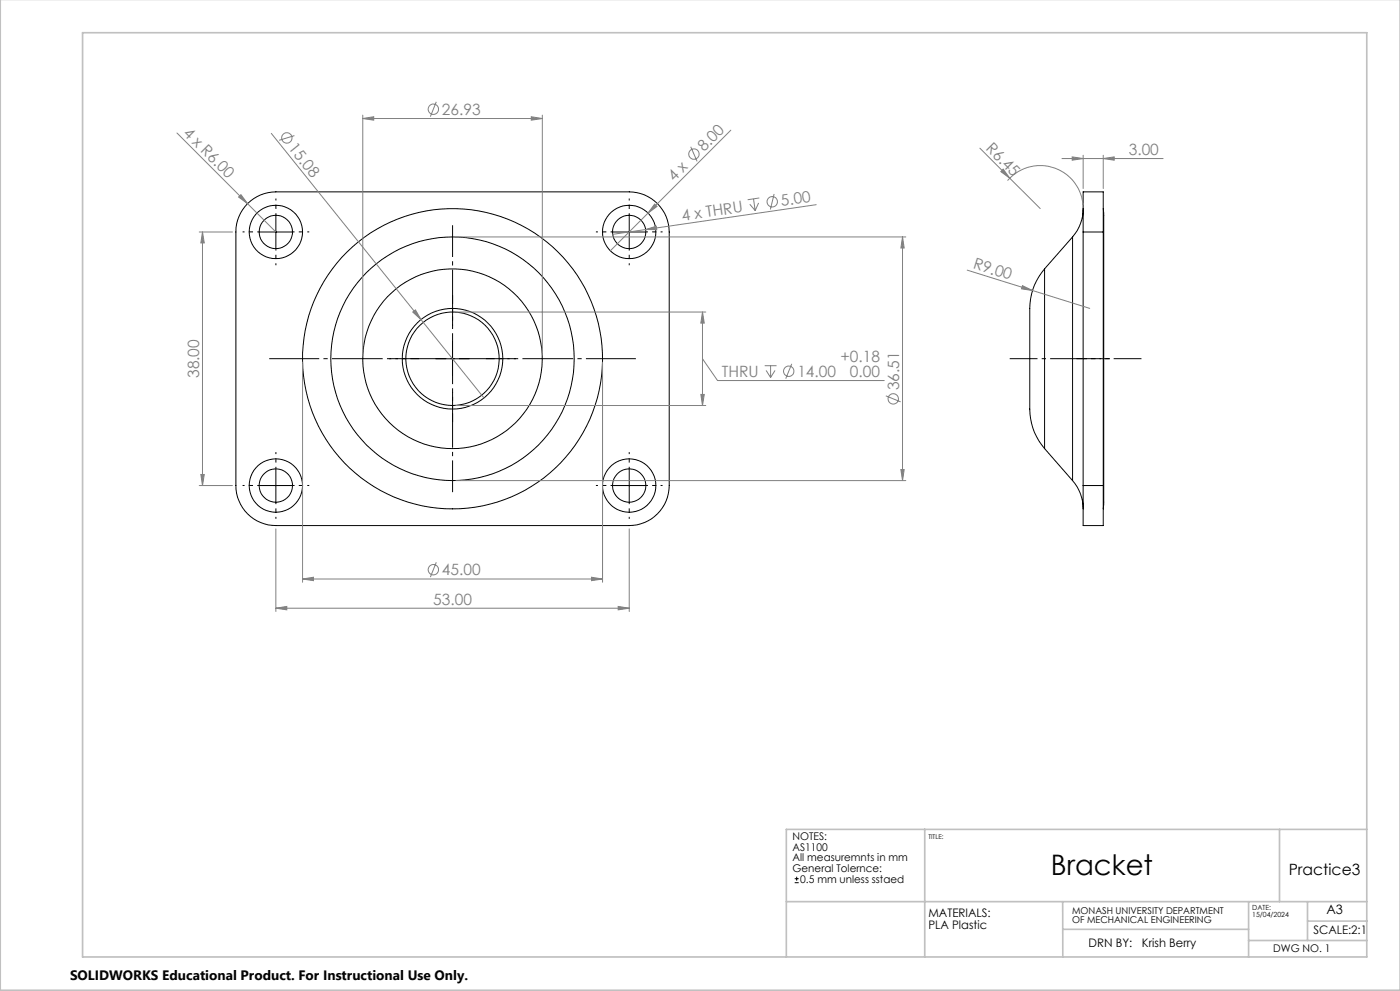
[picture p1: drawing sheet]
<svg xmlns="http://www.w3.org/2000/svg" width="420mm" height="297mm" viewBox="0 0 420 297" stroke-linecap="round" stroke-linejoin="round" font-family="sans-serif">
<g fill="none" stroke="#000" stroke-width=".3">
<path d="M74.3 61a12.1 12.1 0 0 1 8.5-3.5h106a12 12 0 0 1 12 12v76a12 12 0 0 1-12 12h-106a12 12 0 0 1-12-12v-76a12.1 12.1 0 0 1 3.5-8.5zM77.8 69.5h10M82.8 64.5v10M183.8 69.5h9.9M188.8 64.5v10M321.8 71v73M321.8 71l-8.4 9.6M324.9 62.5a12.8 12.8 0 0 1-3.1 8.5M324.9 69.5v-12h6.1v12M324.9 69.5h6.1M324.9 69.5v76M331 62.5v90"/>
<path d="M331 69.5v76M313.4 80.6a20.6 20.6 0 0 0-4.5 14.6v18.7a70 70 0 0 0 .6 13 18.6 18.6 0 0 0 3.9 7.5M313.4 80.6v53.8M130.7 107.5h10.1M135.7 102.5v10M313.4 134.4l8.4 9.6M77.8 145.5h10M82.8 140.5v10M183.8 145.5h9.9M188.8 140.5v10M321.8 144a12.8 12.8 0 0 1 3.1 8.5M324.9 145.5v12h6.1v-12"/>
<path d="M324.9 145.5h6.1M238.4 264.5h1.2M238.4 263.3h1.2M239 262.7v1.2"/>
<circle cx="82.7" cy="69.5" r="8"/>
<circle cx="82.7" cy="69.5" r="5"/>
<circle cx="188.8" cy="69.5" r="8"/>
<circle cx="188.8" cy="69.5" r="5"/>
<circle cx="135.7" cy="107.5" r="15.1"/>
<circle cx="135.7" cy="107.5" r="14"/>
<circle cx="135.8" cy="107.5" r="26.9"/>
<circle cx="135.8" cy="107.5" r="36.5"/>
<circle cx="135.8" cy="107.5" r="45"/>
<circle cx="82.7" cy="145.5" r="5"/>
<circle cx="82.8" cy="145.5" r="8"/>
<circle cx="188.7" cy="145.5" r="8"/>
<circle cx="188.8" cy="145.5" r="5"/>
</g>
<g fill="none" stroke="#808080" stroke-width=".3">
<path d="M53.1 39.9l29.7 29.6M81.4 40l63.8 79.3M108.8 35.5l3.3-.5v1zM108.8 34.5v72M108.8 35.5h53.9M130.9 30.5l-1.8 4.5M159.4 35l3.3 .5-3.3 .5zM162.7 34.5v72M219.3 39l-36.2 36.2M71.6 59.1l.7-.8 2 2.7zM88.3 40.6l-4.6 1.4M207.2 44l1.9 4.4"/>
<path d="M226.1 59.6l.5 3.5M227.8 59.3l-3.5 .6M232.2 58.1l-1.1 4.7M294 44.4l8.9 9M301 50.7l1.9 2.7-2.7-2zM302.3 54.1a12.9 12.9 0 0 1 13.8-3.8 12.9 12.9 0 0 1 8.8 11.2M302.9 53.4l9.2 9.1M318.6 47.5h30.3M321.7 47l3.2 .5-3.2 .5zM324.9 46.5v10M331 47.5l3.3-.5v1zM331 46.5v10"/>
<path d="M59.8 69.5h9.9M60.7 69.5l.6 3.3h-1zM60.7 69.5v76M136.8 71h134.9M193.7 68.8l3.2-1 .1 1zM193.7 68.8l-9.9 1.4M196.4 61.2l.7 .7-2.7 1.9zM224.9 61.2l1.7 1.9M227.6 60.8l-1 2.3M244.9 61.3l-51.2 7.5M270.8 71l.5 3.3h-1zM270.8 71v73"/>
<path d="M123.8 93.5l.8-.6 1.7 2.9zM136.8 93.5h74.9M210.7 93.5l.6 3.3h-1zM210.7 93.5v28M290.2 81l19.5 6.1M306.7 85.6l3 1.5-3.2-.5zM309.7 87.1l17.2 5.3M90.8 108.5v66M180.8 108.5v66M210.3 118.2h1l-.6 3.3zM210.7 107.5l4.6 6.5h50M229.4 109.6h3.6"/>
<path d="M229.8 111l1.4 2.1M231.2 109.6v3.5M232.5 111l-1.3 2.1M237.5 109l-1.8 4.5M265.7 118.6l4.5 1.8M136.8 121.5h74.9M59.8 145.5h9.9M60.3 142.2h1l-.6 3.3zM82.8 158.5v24.8M136.8 144h134.9M188.8 158.5v24.8M270.3 140.7h1l-.5 3.3z"/>
<path d="M90.8 173.5l3.3-.5v1zM90.8 173.5h90M130.9 168.5l-1.8 4.5M177.4 173l3.4 .5-3.4 .5zM82.8 182.3l3.2-.6v1.1zM82.8 182.3h106M185.5 181.7l3.3 .6-3.3 .5z"/>
<circle cx="130" cy="32.7" r="1.55"/>
<circle cx="86" cy="41.3" r="1.56"/>
<circle cx="208.2" cy="46.2" r="1.55"/>
<circle cx="231.7" cy="60.5" r="1.57"/>
<circle cx="236.6" cy="111.3" r="1.55"/>
<circle cx="268" cy="119.6" r="1.56"/>
<circle cx="130" cy="170.7" r="1.55"/>
</g>
<path d="M80.8 107.5h110" fill="none" stroke="#000" stroke-width=".3" stroke-dasharray="15.2 1.3 1.3 1.3" stroke-dashoffset=".2" stroke-linecap="butt"/>
<path d="M135.8 67.5v80" fill="none" stroke="#000" stroke-width=".3" stroke-dasharray="15.2 1.3 1.3 1.3" stroke-dashoffset="5.7" stroke-linecap="butt"/>
<g fill="none" stroke="#000" stroke-width=".3" stroke-dasharray="15.2 1.3 1.3 1.3" stroke-dashoffset="14.6" stroke-linecap="butt">
<path d="M77.8 69.5h-5M82.8 64.5v-5M82.8 74.5v5M87.8 69.5h5M183.8 69.5h-5M188.8 64.5v-5M188.8 74.5v5M193.8 69.5h5M77.8 145.5h-5M82.8 140.5v-5M82.8 150.5v5M87.8 145.5h5"/>
<path d="M183.8 145.5h-5M188.8 140.5v-5M188.8 150.5v5M193.8 145.5h5"/>
</g>
<path d="M135.8 97.5v-9M125.8 107.5h-9M135.8 117.5v9M145.8 107.5h9" fill="none" stroke="#000" stroke-width=".3" stroke-dasharray="15.2 1.3 1.3 1.3" stroke-dashoffset="12.6" stroke-linecap="butt"/>
<path d="M323 107.5h10" fill="none" stroke="#000" stroke-width=".3" stroke-dasharray="15.2 1.3 1.3 1.3" stroke-dashoffset="12.1" stroke-linecap="butt"/>
<path d="M302.9 107.5h39.5" fill="none" stroke="#000" stroke-width=".3" stroke-dasharray="15.2 1.3 1.3 1.3" stroke-dashoffset="6.9" stroke-linecap="butt"/>
<path d="M.1 -.1v296.9h419.9M24.8 9.8h385.2v277h-385.2zM277.4 248.6v38.2M383.9 248.6v21.6M410 248.6h-174.1v38.2M235.9 270.2h174.1M318.8 270.2v16.6M318.8 278.5h55.8M374.6 270.2v16.6M392.3 270.2v11.7M392.3 276h17.8M374.6 281.9h35.4" fill="none" stroke="#c0c0c0" stroke-width=".5"/>
<g fill="#808080">
<path d="M123.8 93.5l.8-.6 1.7 2.9z"/>
<path d="M306.7 85.6l3 1.5-3.2-.5z"/>
<path d="M193.7 68.8l3.2-1 .1 1z"/>
<path d="M196.4 61.2l.7 .7-2.7 1.9z"/>
<path d="M72.3 58.3l-.7 .8 2.7 1.9zM301 50.7l-.8 .7 2.7 2z"/>
<path d="M82.8 182.3l3.2-.6v1.1zM185.5 181.7l3.3 .6-3.3 .5zM108.8 35.5l3.3-.5v1zM159.4 35l3.3 .5-3.3 .5zM90.8 173.5l3.3-.5v1zM177.4 173l3.4 .5-3.4 .5zM210.7 93.5l.6 3.3h-1zM210.3 118.2h1l-.6 3.3zM321.7 47l3.2 .5-3.2 .5zM331 47.5l3.3-.5v1z"/>
<path d="M60.7 69.5l.6 3.3h-1zM60.3 142.2h1l-.6 3.3zM270.8 71l.5 3.3h-1zM270.3 140.7h1l-.5 3.3z"/>
</g>
<text font-size="8.5" x="315.3" y="262.1">Bracket</text>
<g font-size="4.7" fill="#808080">
<text x="132.6" y="34.4">26.93</text>
<text x="54.7" y="40.1" transform="rotate(45 54.7 40.1)">4 x R6.00</text>
<text x="86.3" y="44.4" transform="rotate(51 86.3 44.4)">15.08</text>
<text x="211.2" y="45.6" transform="rotate(-45 211.2 45.6)">8.00</text>
<text x="295.6" y="44.6" transform="rotate(45 295.6 44.6)">R6.45</text>
<text x="338.6" y="46.5">3.00</text>
<text x="202.2" y="54.5" transform="rotate(-45 202.2 54.5)">4 x</text>
<text x="234.5" y="61.8" transform="rotate(-8 234.5 61.8)">5.00</text>
<text x="204.7" y="66.1" transform="rotate(-8 204.7 66.1)">4 x THRU</text>
<text x="291.7" y="80.4" transform="rotate(17 291.7 80.4)">R9.00</text>
<text x="59.8" y="113.3" transform="rotate(-90 59.8 113.3)">38.00</text>
<text x="216.6" y="113">THRU</text>
<text x="239.2" y="113">14.00</text>
<text x="252.1" y="108.5">+0.18</text>
<text x="255" y="113">0.00</text>
<text x="269.7" y="117" transform="rotate(-90 269.7 117)">36.51</text>
<text x="132.6" y="172.4">45.00</text>
<text x="130" y="181.2">53.00</text>
</g>
<text font-size="4.7" x="386.6" y="262.2">Practice3</text>
<text font-size="4.1" x="21" y="293.7">SOLIDWORKS Educational Product. For Instructional Use Only.</text>
<text font-size="3.9" x="398" y="273.9">A3</text>
<g font-size="3.5">
<text x="278.5" y="275">MATERIALS:</text>
<text x="278.5" y="278.5">PLA Plastic</text>
<text x="394" y="279.8">SCALE:2:1</text>
<text x="326.5" y="283.8">DRN BY:</text>
<text x="342.6" y="283.8">Krish Berry</text>
</g>
<g font-size="3.2">
<text x="237.8" y="251.8">NOTES:</text>
<text x="237.8" y="255">AS1100</text>
<text x="237.8" y="258.2">All measuremnts in mm</text>
<text x="237.8" y="261.3">General Tolernce:</text>
<text x="240.1" y="264.5">0.5 mm unless sstaed</text>
<text x="382" y="285.4">DWG NO. 1</text>
</g>
<g font-size="2.8">
<text x="321.6" y="273.9">MONASH UNIVERSITY DEPARTMENT</text>
<text x="321.6" y="276.8">OF MECHANICAL ENGINEERING</text>
</g>
<g font-size="2.1">
<text x="375.7" y="272.8">DATE:</text>
<text x="375.7" y="275">15/04/2024</text>
</g>
<text font-size="2" x="278.5" y="251.4">TITLE:</text>
</svg>
